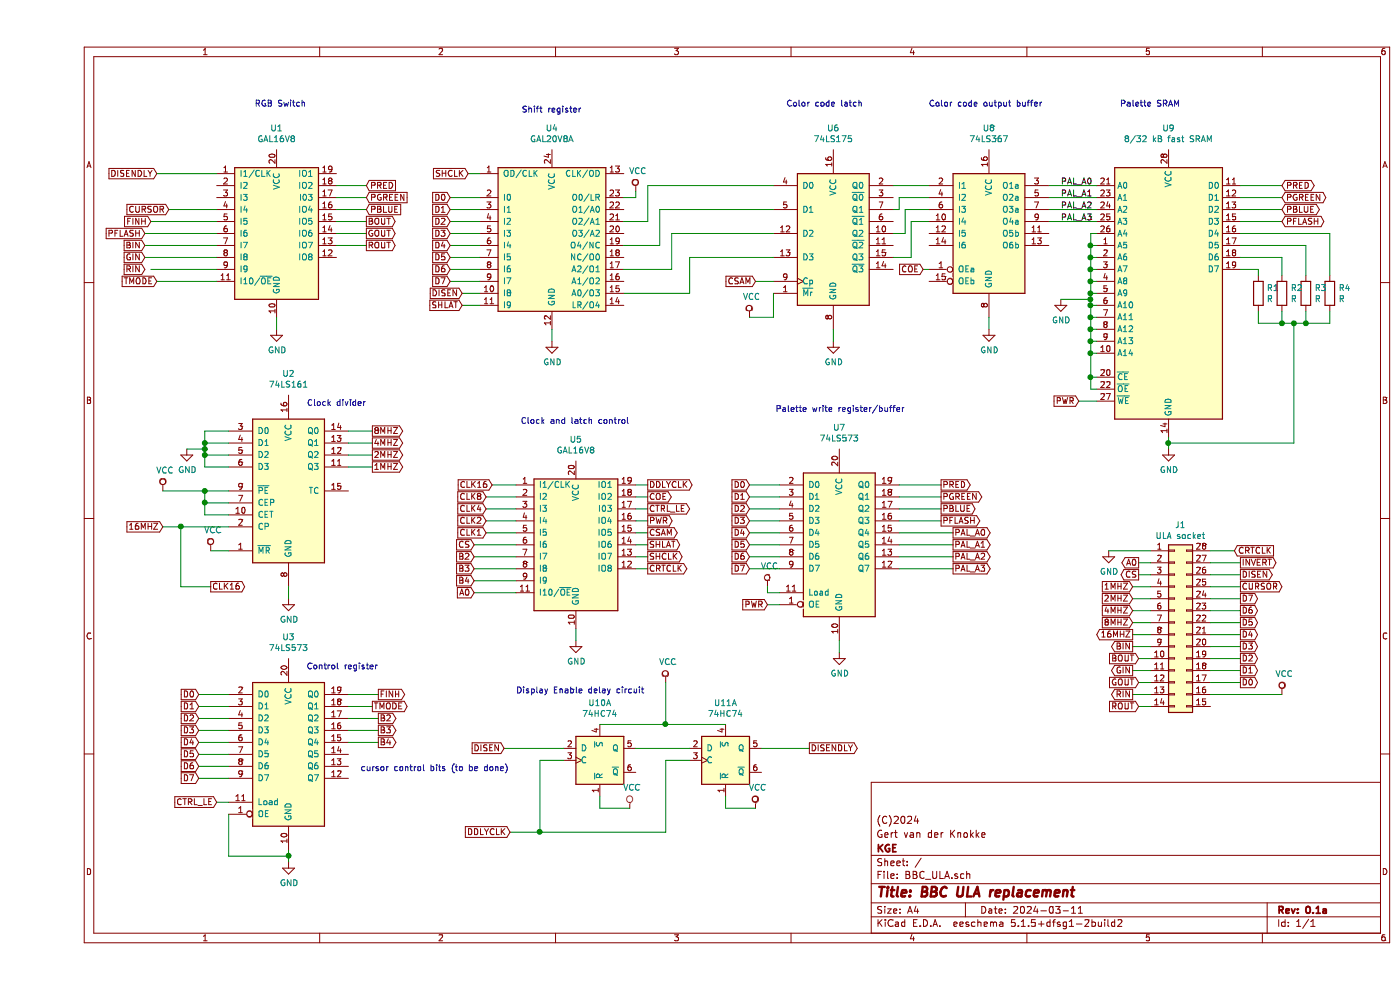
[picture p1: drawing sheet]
EESchema Schematic File Version 4
EELAYER 30 0
EELAYER END
$Descr A4 11693 8268
encoding utf-8
Sheet 1 1
Title "BBC ULA replacement"
Date "2024-03-11"
Rev "0.1a"
Comp "KGE"
Comment1 "Gert van der Knokke"
Comment2 "(C)2024"
Comment3 ""
Comment4 ""
$EndDescr
$Comp
L Logic_Programmable:GAL16V8 U1
U 1 1
P 2000 1950
F 0 "U1" H 2000 2831 50  0000 C CNN
F 1 "GAL16V8" H 2000 2740 50  0000 C CNN
F 2 "" H 2000 1950 50  0001 C CNN
F 3 "" H 2000 1950 50  0001 C CNN
	1    2000 1950
	1    0    0    -1  
$EndComp
$Comp
L Logic_Programmable:GAL16V8 U5
U 1 1
P 4500 4550
F 0 "U5" H 4500 5431 50  0000 C CNN
F 1 "GAL16V8" H 4500 5340 50  0000 C CNN
F 2 "" H 4500 4550 50  0001 C CNN
F 3 "" H 4500 4550 50  0001 C CNN
	1    4500 4550
	1    0    0    -1  
$EndComp
$Comp
L 74xx:74LS161 U2
U 1 1
P 2100 4100
F 0 "U2" H 2100 5081 50  0000 C CNN
F 1 "74LS161" H 2100 4990 50  0000 C CNN
F 2 "" H 2100 4100 50  0001 C CNN
F 3 "http://www.ti.com/lit/gpn/sn74LS161" H 2100 4100 50  0001 C CNN
	1    2100 4100
	1    0    0    -1  
$EndComp
$Comp
L 74xx:74LS573 U3
U 1 1
P 2100 6300
F 0 "U3" H 2100 7281 50  0000 C CNN
F 1 "74LS573" H 2100 7190 50  0000 C CNN
F 2 "" H 2100 6300 50  0001 C CNN
F 3 "74xx/74hc573.pdf" H 2100 6300 50  0001 C CNN
	1    2100 6300
	1    0    0    -1  
$EndComp
$Comp
L Memory_RAM:CY7C199 U9
U 1 1
P 9450 2450
F 0 "U9" H 9450 3831 50  0000 C CNN
F 1 "8/32 kB fast SRAM" H 9450 3740 50  0000 C CNN
F 2 "" H 9450 2450 50  0001 C CNN
F 3 "" H 9450 2450 50  0001 C CNN
	1    9450 2450
	1    0    0    -1  
$EndComp
$Comp
L 74xx:74LS175 U6
U 1 1
P 6650 1950
F 0 "U6" H 6650 2831 50  0000 C CNN
F 1 "74LS175" H 6650 2740 50  0000 C CNN
F 2 "" H 6650 1950 50  0001 C CNN
F 3 "http://www.ti.com/lit/gpn/sn74LS175" H 6650 1950 50  0001 C CNN
	1    6650 1950
	1    0    0    -1  
$EndComp
Text GLabel 3900 6250 0    50   Input ~ 0
DISEN
Text GLabel 3650 4950 0    50   Input ~ 0
A0
Text GLabel 3650 4550 0    50   Input ~ 0
CS
Text GLabel 1100 1750 0    50   Input ~ 0
CURSOR
Text GLabel 950  1850 0    50   Input ~ 0
FINH
Text GLabel 900  1950 0    50   Input ~ 0
PFLASH
Text GLabel 900  2050 0    50   Input ~ 0
BIN
Text GLabel 900  2150 0    50   Input ~ 0
GIN
Text GLabel 900  2250 0    50   Input ~ 0
RIN
Text GLabel 1000 2350 0    50   Input ~ 0
TMODE
Wire Wire Line
	3900 6250 4400 6250
Wire Wire Line
	1100 1750 1500 1750
Wire Wire Line
	950  1850 1500 1850
Wire Wire Line
	900  1950 1500 1950
Wire Wire Line
	900  2050 1500 2050
Wire Wire Line
	900  2150 1500 2150
Wire Wire Line
	950  2250 1500 2250
Wire Wire Line
	1000 2350 1500 2350
Text GLabel 2750 1550 2    50   Input ~ 0
PRED
Text GLabel 2750 1650 2    50   Input ~ 0
PGREEN
Text GLabel 2750 1750 2    50   Input ~ 0
PBLUE
Text GLabel 2750 1850 2    50   Output ~ 0
BOUT
Text GLabel 2750 1950 2    50   Output ~ 0
GOUT
Text GLabel 2750 2050 2    50   Output ~ 0
ROUT
Text GLabel 5100 4250 2    50   Output ~ 0
CTRL_LE
Wire Wire Line
	2500 1550 2750 1550
Wire Wire Line
	2500 1650 2750 1650
Wire Wire Line
	2500 1750 2750 1750
Wire Wire Line
	2500 1850 2750 1850
Wire Wire Line
	2500 1950 2750 1950
Wire Wire Line
	2500 2050 2750 2050
Text GLabel 1050 4400 0    50   Input ~ 0
16MHZ
Wire Wire Line
	1050 4400 1200 4400
$Comp
L power:GND #PWR04
U 1 1
P 2100 5000
F 0 "#PWR04" H 2100 4750 50  0001 C CNN
F 1 "GND" H 2105 4827 50  0000 C CNN
F 2 "" H 2100 5000 50  0001 C CNN
F 3 "" H 2100 5000 50  0001 C CNN
	1    2100 5000
	1    0    0    -1  
$EndComp
$Comp
L power:GND #PWR07
U 1 1
P 4500 5350
F 0 "#PWR07" H 4500 5100 50  0001 C CNN
F 1 "GND" H 4505 5177 50  0000 C CNN
F 2 "" H 4500 5350 50  0001 C CNN
F 3 "" H 4500 5350 50  0001 C CNN
	1    4500 5350
	1    0    0    -1  
$EndComp
$Comp
L power:GND #PWR03
U 1 1
P 2000 2750
F 0 "#PWR03" H 2000 2500 50  0001 C CNN
F 1 "GND" H 2005 2577 50  0000 C CNN
F 2 "" H 2000 2750 50  0001 C CNN
F 3 "" H 2000 2750 50  0001 C CNN
	1    2000 2750
	1    0    0    -1  
$EndComp
$Comp
L power:GND #PWR06
U 1 1
P 4300 2850
F 0 "#PWR06" H 4300 2600 50  0001 C CNN
F 1 "GND" H 4305 2677 50  0000 C CNN
F 2 "" H 4300 2850 50  0001 C CNN
F 3 "" H 4300 2850 50  0001 C CNN
	1    4300 2850
	1    0    0    -1  
$EndComp
$Comp
L power:GND #PWR011
U 1 1
P 6650 2850
F 0 "#PWR011" H 6650 2600 50  0001 C CNN
F 1 "GND" H 6655 2677 50  0000 C CNN
F 2 "" H 6650 2850 50  0001 C CNN
F 3 "" H 6650 2850 50  0001 C CNN
	1    6650 2850
	1    0    0    -1  
$EndComp
$Comp
L power:GND #PWR012
U 1 1
P 6700 5450
F 0 "#PWR012" H 6700 5200 50  0001 C CNN
F 1 "GND" H 6705 5277 50  0000 C CNN
F 2 "" H 6700 5450 50  0001 C CNN
F 3 "" H 6700 5450 50  0001 C CNN
	1    6700 5450
	1    0    0    -1  
$EndComp
$Comp
L power:GND #PWR016
U 1 1
P 9450 3750
F 0 "#PWR016" H 9450 3500 50  0001 C CNN
F 1 "GND" H 9455 3577 50  0000 C CNN
F 2 "" H 9450 3750 50  0001 C CNN
F 3 "" H 9450 3750 50  0001 C CNN
	1    9450 3750
	1    0    0    -1  
$EndComp
$Comp
L power:GND #PWR05
U 1 1
P 2100 7200
F 0 "#PWR05" H 2100 6950 50  0001 C CNN
F 1 "GND" H 2105 7027 50  0000 C CNN
F 2 "" H 2100 7200 50  0001 C CNN
F 3 "" H 2100 7200 50  0001 C CNN
	1    2100 7200
	1    0    0    -1  
$EndComp
Wire Wire Line
	2000 2650 2000 2750
Wire Wire Line
	4300 2750 4300 2850
Wire Wire Line
	6650 2750 6650 2850
Wire Wire Line
	6700 5350 6700 5450
Wire Wire Line
	4500 5250 4500 5350
Wire Wire Line
	2100 4900 2100 5000
Wire Wire Line
	2100 7100 2100 7150
Wire Wire Line
	9450 3650 9450 3700
Text GLabel 2800 3600 2    50   Output ~ 0
8MHZ
Text GLabel 2800 3700 2    50   Output ~ 0
4MHZ
Text GLabel 2800 3800 2    50   Output ~ 0
2MHZ
Text GLabel 2800 3900 2    50   Output ~ 0
1MHZ
Wire Wire Line
	2600 3600 2800 3600
Wire Wire Line
	2600 3700 2800 3700
Wire Wire Line
	2600 3800 2800 3800
Wire Wire Line
	2600 3900 2800 3900
Wire Wire Line
	1600 3600 1400 3600
Wire Wire Line
	1400 3600 1400 3700
Wire Wire Line
	1400 3700 1600 3700
Wire Wire Line
	1400 3700 1400 3750
Wire Wire Line
	1400 3800 1600 3800
Connection ~ 1400 3700
Wire Wire Line
	1400 3800 1400 3900
Wire Wire Line
	1400 3900 1600 3900
Connection ~ 1400 3800
$Comp
L power:GND #PWR01
U 1 1
P 1250 3750
F 0 "#PWR01" H 1250 3500 50  0001 C CNN
F 1 "GND" H 1255 3577 50  0000 C CNN
F 2 "" H 1250 3750 50  0001 C CNN
F 3 "" H 1250 3750 50  0001 C CNN
	1    1250 3750
	1    0    0    -1  
$EndComp
Wire Wire Line
	1250 3750 1400 3750
Connection ~ 1400 3750
Wire Wire Line
	1400 3750 1400 3800
$Comp
L power:VCC #PWR02
U 1 1
P 1450 4600
F 0 "#PWR02" H 1450 4450 50  0001 C CNN
F 1 "VCC" H 1467 4773 50  0000 C CNN
F 2 "" H 1450 4600 50  0001 C CNN
F 3 "" H 1450 4600 50  0001 C CNN
	1    1450 4600
	1    0    0    -1  
$EndComp
Wire Wire Line
	1450 4600 1600 4600
Text Notes 2250 900  2    50   ~ 0
RGB Switch
Text Notes 4950 3550 2    50   ~ 0
Clock and latch control
Text Notes 6900 900  2    50   ~ 0
Color code latch
Text Notes 8400 900  2    50   ~ 0
Color code output buffer
Text Notes 9550 900  2    50   ~ 0
Palette SRAM
Text Notes 7250 3450 2    50   ~ 0
Palette write register/buffer
Text Notes 4550 950  2    50   ~ 0
Shift register
Text Notes 2750 3400 2    50   ~ 0
Clock divider
Text Notes 2850 5600 2    50   ~ 0
Control register
Wire Wire Line
	1200 4400 1200 4900
Wire Wire Line
	1200 4900 1450 4900
Connection ~ 1200 4400
Wire Wire Line
	1200 4400 1600 4400
Text GLabel 1450 4900 2    50   Output ~ 0
CLK16
Text GLabel 3800 4050 0    50   Input ~ 0
CLK16
Text GLabel 3750 4150 0    50   Input ~ 0
CLK8
Text GLabel 3750 4250 0    50   Input ~ 0
CLK4
Text GLabel 3750 4350 0    50   Input ~ 0
CLK2
Text GLabel 3750 4450 0    50   Input ~ 0
CLK1
Text GLabel 3650 4650 0    50   Input ~ 0
B2
Text GLabel 3650 4750 0    50   Input ~ 0
B3
Text GLabel 3650 4850 0    50   Input ~ 0
B4
Wire Wire Line
	3800 4050 4000 4050
Wire Wire Line
	3750 4150 4000 4150
Wire Wire Line
	3750 4250 4000 4250
Wire Wire Line
	3750 4350 4000 4350
Wire Wire Line
	3750 4450 4000 4450
Wire Wire Line
	3650 4650 4000 4650
Wire Wire Line
	3650 4750 4000 4750
Wire Wire Line
	3650 4850 4000 4850
Text GLabel 5100 4350 2    50   Output ~ 0
PWR
Text GLabel 5100 4450 2    50   Output ~ 0
CSAM
Text GLabel 5100 4550 2    50   Output ~ 0
SHLAT
Text GLabel 5100 4650 2    50   Output ~ 0
SHCLK
Text GLabel 5100 4750 2    50   Output ~ 0
CRTCLK
Wire Wire Line
	5000 4350 5100 4350
Wire Wire Line
	5000 4450 5100 4450
Wire Wire Line
	5000 4550 5100 4550
Wire Wire Line
	5000 4650 5100 4650
Wire Wire Line
	5000 4750 5100 4750
Text GLabel 3600 1450 0    50   Input ~ 0
SHCLK
Text GLabel 3550 2450 0    50   Input ~ 0
DISEN
Text GLabel 3550 2550 0    50   Input ~ 0
SHLAT
Wire Wire Line
	3700 2450 3550 2450
Wire Wire Line
	3700 2550 3550 2550
$Comp
L power:VCC #PWR08
U 1 1
P 5000 1600
F 0 "#PWR08" H 5000 1450 50  0001 C CNN
F 1 "VCC" H 5017 1773 50  0000 C CNN
F 2 "" H 5000 1600 50  0001 C CNN
F 3 "" H 5000 1600 50  0001 C CNN
	1    5000 1600
	1    0    0    -1  
$EndComp
Wire Wire Line
	5000 1600 5000 1650
Wire Wire Line
	5100 1850 5100 1550
Wire Wire Line
	5200 2050 5200 1750
Wire Wire Line
	5300 2250 5300 1950
Wire Wire Line
	5450 2450 5450 2150
Wire Wire Line
	5450 2150 6150 2150
Wire Wire Line
	5300 1950 6150 1950
Wire Wire Line
	5200 1750 6150 1750
Wire Wire Line
	5100 1550 6150 1550
Wire Wire Line
	7950 2650 7950 2750
$Comp
L power:GND #PWR013
U 1 1
P 7950 2750
F 0 "#PWR013" H 7950 2500 50  0001 C CNN
F 1 "GND" H 7955 2577 50  0000 C CNN
F 2 "" H 7950 2750 50  0001 C CNN
F 3 "" H 7950 2750 50  0001 C CNN
	1    7950 2750
	1    0    0    -1  
$EndComp
$Comp
L 74xx:74LS367 U8
U 1 1
P 7950 1950
F 0 "U8" H 7950 2831 50  0000 C CNN
F 1 "74LS367" H 7950 2740 50  0000 C CNN
F 2 "" H 7950 1950 50  0001 C CNN
F 3 "http://www.ti.com/lit/gpn/sn74LS367" H 7950 1950 50  0001 C CNN
	1    7950 1950
	1    0    0    -1  
$EndComp
Wire Wire Line
	7150 1550 7450 1550
Wire Wire Line
	7150 1750 7200 1750
Wire Wire Line
	7200 1750 7200 1650
Wire Wire Line
	7200 1650 7450 1650
Wire Wire Line
	7150 1950 7250 1950
Wire Wire Line
	7250 1950 7250 1750
Wire Wire Line
	7250 1750 7450 1750
Wire Wire Line
	7300 1850 7450 1850
Wire Wire Line
	8450 1550 8850 1550
Wire Wire Line
	8450 1650 8850 1650
Wire Wire Line
	8450 1750 8850 1750
Wire Wire Line
	8450 1850 8850 1850
Wire Wire Line
	8850 1950 8800 1950
Wire Wire Line
	8800 1950 8800 2050
Wire Wire Line
	8800 2050 8850 2050
Wire Wire Line
	8800 2050 8800 2150
Wire Wire Line
	8800 2150 8850 2150
Connection ~ 8800 2050
Wire Wire Line
	8800 2150 8800 2250
Wire Wire Line
	8800 2250 8850 2250
Connection ~ 8800 2150
Wire Wire Line
	8800 2250 8800 2350
Wire Wire Line
	8800 2350 8850 2350
Connection ~ 8800 2250
Wire Wire Line
	8800 2350 8800 2450
Wire Wire Line
	8800 2450 8850 2450
Connection ~ 8800 2350
Wire Wire Line
	8800 2450 8800 2500
Wire Wire Line
	8800 2550 8850 2550
Connection ~ 8800 2450
Wire Wire Line
	8800 2550 8800 2650
Wire Wire Line
	8800 2650 8850 2650
Connection ~ 8800 2550
Wire Wire Line
	8800 2650 8800 2750
Wire Wire Line
	8800 2750 8850 2750
Connection ~ 8800 2650
Wire Wire Line
	8800 2750 8800 2850
Wire Wire Line
	8800 2850 8850 2850
Connection ~ 8800 2750
Wire Wire Line
	8800 2850 8800 2950
Wire Wire Line
	8800 2950 8850 2950
Connection ~ 8800 2850
$Comp
L power:GND #PWR014
U 1 1
P 8550 2500
F 0 "#PWR014" H 8550 2250 50  0001 C CNN
F 1 "GND" H 8555 2327 50  0000 C CNN
F 2 "" H 8550 2500 50  0001 C CNN
F 3 "" H 8550 2500 50  0001 C CNN
	1    8550 2500
	1    0    0    -1  
$EndComp
Wire Wire Line
	8550 2500 8800 2500
Connection ~ 8800 2500
Wire Wire Line
	8800 2500 8800 2550
Wire Wire Line
	8800 2950 8800 3150
Wire Wire Line
	8800 3150 8850 3150
Connection ~ 8800 2950
Wire Wire Line
	8800 3150 8800 3250
Wire Wire Line
	8800 3250 8850 3250
Connection ~ 8800 3150
Text GLabel 10400 1550 2    50   BiDi ~ 0
PRED
Text GLabel 10400 1650 2    50   BiDi ~ 0
PGREEN
Text GLabel 10400 1750 2    50   BiDi ~ 0
PBLUE
Text GLabel 10400 1850 2    50   BiDi ~ 0
PFLASH
Wire Wire Line
	10400 1550 10050 1550
Wire Wire Line
	10400 1650 10050 1650
Wire Wire Line
	10400 1750 10050 1750
Wire Wire Line
	10400 1850 10050 1850
Text Label 8550 1550 0    50   ~ 0
PAL_A0
Text Label 8550 1650 0    50   ~ 0
PAL_A1
Text Label 8550 1750 0    50   ~ 0
PAL_A2
Text Label 8550 1850 0    50   ~ 0
PAL_A3
Text GLabel 7650 4450 2    50   Output ~ 0
PAL_A0
Text GLabel 7650 4550 2    50   Output ~ 0
PAL_A1
Text GLabel 7650 4650 2    50   Output ~ 0
PAL_A2
Text GLabel 7650 4750 2    50   Output ~ 0
PAL_A3
Wire Wire Line
	7200 4450 7650 4450
Wire Wire Line
	7650 4550 7200 4550
Wire Wire Line
	7200 4650 7650 4650
Wire Wire Line
	7650 4750 7200 4750
Text GLabel 7550 4050 2    50   Output ~ 0
PRED
Text GLabel 7550 4150 2    50   Output ~ 0
PGREEN
Text GLabel 7550 4250 2    50   Output ~ 0
PBLUE
Wire Wire Line
	7550 4050 7200 4050
Wire Wire Line
	7550 4150 7200 4150
Wire Wire Line
	7550 4250 7200 4250
Wire Wire Line
	7550 4350 7200 4350
Wire Wire Line
	4900 2450 5450 2450
Wire Wire Line
	4900 2250 5300 2250
Wire Wire Line
	4900 2050 5200 2050
Wire Wire Line
	4900 1850 5100 1850
Wire Wire Line
	5000 1650 4900 1650
Wire Wire Line
	3700 2350 3450 2350
Wire Wire Line
	3700 2250 3450 2250
Wire Wire Line
	3700 2150 3450 2150
Wire Wire Line
	3700 2050 3450 2050
Wire Wire Line
	3700 1950 3450 1950
Wire Wire Line
	3700 1850 3450 1850
Wire Wire Line
	3450 1750 3700 1750
Wire Wire Line
	3700 1650 3450 1650
Text GLabel 3450 2350 0    50   Input ~ 0
D7
Text GLabel 3450 2250 0    50   Input ~ 0
D6
Text GLabel 3450 2150 0    50   Input ~ 0
D5
Text GLabel 3450 2050 0    50   Input ~ 0
D4
Text GLabel 3450 1950 0    50   Input ~ 0
D3
Text GLabel 3450 1850 0    50   Input ~ 0
D2
Text GLabel 3450 1750 0    50   Input ~ 0
D1
Text GLabel 3450 1650 0    50   Input ~ 0
D0
$Comp
L Logic_Programmable:PAL24 U4
U 1 1
P 4300 2050
F 0 "U4" H 4300 3031 50  0000 C CNN
F 1 "GAL20V8A" H 4300 2940 50  0000 C CNN
F 2 "" H 4300 2000 50  0001 C CNN
F 3 "~" H 4300 2000 50  0001 C CNN
	1    4300 2050
	1    0    0    -1  
$EndComp
Text GLabel 7550 4350 2    50   Output ~ 0
PFLASH
Wire Wire Line
	6200 4750 5950 4750
Wire Wire Line
	6200 4650 5950 4650
Wire Wire Line
	6200 4550 5950 4550
Wire Wire Line
	6200 4450 5950 4450
Wire Wire Line
	6200 4350 5950 4350
Wire Wire Line
	6200 4250 5950 4250
Wire Wire Line
	5950 4150 6200 4150
Wire Wire Line
	6200 4050 5950 4050
Text GLabel 5950 4750 0    50   Input ~ 0
D7
Text GLabel 5950 4650 0    50   Input ~ 0
D6
Text GLabel 5950 4550 0    50   Input ~ 0
D5
Text GLabel 5950 4450 0    50   Input ~ 0
D4
Text GLabel 5950 4350 0    50   Input ~ 0
D3
Text GLabel 5950 4250 0    50   Input ~ 0
D2
Text GLabel 5950 4150 0    50   Input ~ 0
D1
Text GLabel 5950 4050 0    50   Input ~ 0
D0
Wire Wire Line
	1600 6500 1350 6500
Wire Wire Line
	1600 6400 1350 6400
Wire Wire Line
	1600 6300 1350 6300
Wire Wire Line
	1600 6200 1350 6200
Wire Wire Line
	1600 6100 1350 6100
Wire Wire Line
	1600 6000 1350 6000
Wire Wire Line
	1350 5900 1600 5900
Wire Wire Line
	1600 5800 1350 5800
Text GLabel 1350 6500 0    50   Input ~ 0
D7
Text GLabel 1350 6400 0    50   Input ~ 0
D6
Text GLabel 1350 6300 0    50   Input ~ 0
D5
Text GLabel 1350 6200 0    50   Input ~ 0
D4
Text GLabel 1350 6100 0    50   Input ~ 0
D3
Text GLabel 1350 6000 0    50   Input ~ 0
D2
Text GLabel 1350 5900 0    50   Input ~ 0
D1
Text GLabel 1350 5800 0    50   Input ~ 0
D0
Text GLabel 8700 3350 0    50   Input ~ 0
PWR
Wire Wire Line
	8850 3350 8700 3350
Text GLabel 6100 5050 0    50   Input ~ 0
PWR
Wire Wire Line
	6200 5050 6100 5050
$Comp
L power:VCC #PWR010
U 1 1
P 6100 4900
F 0 "#PWR010" H 6100 4750 50  0001 C CNN
F 1 "VCC" H 6117 5073 50  0000 C CNN
F 2 "" H 6100 4900 50  0001 C CNN
F 3 "" H 6100 4900 50  0001 C CNN
	1    6100 4900
	1    0    0    -1  
$EndComp
Wire Wire Line
	6100 4900 6100 4950
Wire Wire Line
	6100 4950 6200 4950
$Comp
L Device:R R2
U 1 1
P 10400 2450
F 0 "R2" H 10470 2496 50  0000 L CNN
F 1 "R" H 10470 2405 50  0000 L CNN
F 2 "" V 10330 2450 50  0001 C CNN
F 3 "~" H 10400 2450 50  0001 C CNN
	1    10400 2450
	1    0    0    -1  
$EndComp
$Comp
L Device:R R3
U 1 1
P 10600 2450
F 0 "R3" H 10670 2496 50  0000 L CNN
F 1 "R" H 10670 2405 50  0000 L CNN
F 2 "" V 10530 2450 50  0001 C CNN
F 3 "~" H 10600 2450 50  0001 C CNN
	1    10600 2450
	1    0    0    -1  
$EndComp
$Comp
L Device:R R4
U 1 1
P 10800 2450
F 0 "R4" H 10870 2496 50  0000 L CNN
F 1 "R" H 10870 2405 50  0000 L CNN
F 2 "" V 10730 2450 50  0001 C CNN
F 3 "~" H 10800 2450 50  0001 C CNN
	1    10800 2450
	1    0    0    -1  
$EndComp
$Comp
L Device:R R1
U 1 1
P 10200 2450
F 0 "R1" H 10270 2496 50  0000 L CNN
F 1 "R" H 10270 2405 50  0000 L CNN
F 2 "" V 10130 2450 50  0001 C CNN
F 3 "~" H 10200 2450 50  0001 C CNN
	1    10200 2450
	1    0    0    -1  
$EndComp
Wire Wire Line
	10050 1950 10800 1950
Wire Wire Line
	10800 1950 10800 2300
Wire Wire Line
	10050 2050 10600 2050
Wire Wire Line
	10600 2050 10600 2300
Wire Wire Line
	10050 2150 10400 2150
Wire Wire Line
	10400 2150 10400 2300
Wire Wire Line
	10050 2250 10200 2250
Wire Wire Line
	10200 2250 10200 2300
Wire Wire Line
	10200 2600 10200 2700
Wire Wire Line
	10200 2700 10400 2700
Wire Wire Line
	10400 2700 10400 2600
Wire Wire Line
	10400 2700 10500 2700
Wire Wire Line
	10600 2700 10600 2600
Connection ~ 10400 2700
Wire Wire Line
	10600 2700 10800 2700
Wire Wire Line
	10800 2700 10800 2600
Connection ~ 10600 2700
Wire Wire Line
	10500 2700 10500 3700
Wire Wire Line
	10500 3700 9450 3700
Connection ~ 10500 2700
Wire Wire Line
	10500 2700 10600 2700
Connection ~ 9450 3700
Wire Wire Line
	9450 3700 9450 3750
Text GLabel 5100 4150 2    50   Output ~ 0
COE
Wire Wire Line
	5000 4150 5100 4150
Text GLabel 7400 2250 0    50   Input ~ 0
COE
Wire Wire Line
	7450 2250 7400 2250
Wire Wire Line
	7150 2150 7300 2150
Wire Wire Line
	7300 1850 7300 2150
Text GLabel 2850 6000 2    50   Output ~ 0
B2
Text GLabel 2850 6100 2    50   Output ~ 0
B3
Text GLabel 2850 6200 2    50   Output ~ 0
B4
Wire Wire Line
	2600 6000 2850 6000
Wire Wire Line
	2600 6100 2850 6100
Wire Wire Line
	2600 6200 2850 6200
Text GLabel 1500 6700 0    50   Input ~ 0
CTRL_LE
Wire Wire Line
	1600 6700 1500 6700
Wire Wire Line
	1600 6800 1600 7150
Wire Wire Line
	1600 7150 2100 7150
Connection ~ 2100 7150
Wire Wire Line
	2100 7150 2100 7200
Text GLabel 6000 2350 0    50   Input ~ 0
CSAM
Wire Wire Line
	6000 2350 6150 2350
$Comp
L power:VCC #PWR09
U 1 1
P 5950 2650
F 0 "#PWR09" H 5950 2500 50  0001 C CNN
F 1 "VCC" H 5967 2823 50  0000 C CNN
F 2 "" H 5950 2650 50  0001 C CNN
F 3 "" H 5950 2650 50  0001 C CNN
	1    5950 2650
	1    0    0    -1  
$EndComp
Wire Wire Line
	5950 2650 6150 2650
Wire Wire Line
	6150 2650 6150 2450
Wire Wire Line
	3600 1450 3700 1450
Text GLabel 2800 5900 2    50   Output ~ 0
TMODE
Wire Wire Line
	2600 5900 2800 5900
Text GLabel 2850 5800 2    50   Output ~ 0
FINH
Wire Wire Line
	2600 5800 2850 5800
$Comp
L Connector_Generic:Conn_02x14_Counter_Clockwise J1
U 1 1
P 9500 5200
F 0 "J1" H 9550 6017 50  0000 C CNN
F 1 "ULA socket" H 9550 5926 50  0000 C CNN
F 2 "" H 9500 5200 50  0001 C CNN
F 3 "~" H 9500 5200 50  0001 C CNN
	1    9500 5200
	1    0    0    -1  
$EndComp
$Comp
L power:GND #PWR015
U 1 1
P 8950 4600
F 0 "#PWR015" H 8950 4350 50  0001 C CNN
F 1 "GND" H 8955 4427 50  0000 C CNN
F 2 "" H 8950 4600 50  0001 C CNN
F 3 "" H 8950 4600 50  0001 C CNN
	1    8950 4600
	1    0    0    -1  
$EndComp
Wire Wire Line
	9300 4600 8950 4600
Text GLabel 10000 4600 2    50   Input ~ 0
CRTCLK
Text GLabel 10050 4700 2    50   Output ~ 0
INVERT
Text GLabel 10050 4800 2    50   Output ~ 0
DISEN
Text GLabel 10050 4900 2    50   Output ~ 0
CURSOR
Text GLabel 10050 5000 2    50   Output ~ 0
D7
Text GLabel 10050 5100 2    50   Output ~ 0
D6
Text GLabel 10050 5200 2    50   Output ~ 0
D5
Text GLabel 10050 5300 2    50   Output ~ 0
D4
Text GLabel 10050 5400 2    50   Output ~ 0
D3
Text GLabel 10050 5500 2    50   Output ~ 0
D2
Text GLabel 10050 5600 2    50   Output ~ 0
D1
Text GLabel 10050 5700 2    50   Output ~ 0
D0
Text GLabel 9200 4700 0    50   Output ~ 0
A0
Text GLabel 9200 4800 0    50   Output ~ 0
CS
Text GLabel 9200 5900 0    50   Input ~ 0
ROUT
Text GLabel 9200 5700 0    50   Input ~ 0
GOUT
Text GLabel 9200 5500 0    50   Input ~ 0
BOUT
Text GLabel 9150 5800 0    50   Output ~ 0
RIN
Text GLabel 9150 5600 0    50   Output ~ 0
GIN
Text GLabel 9150 5400 0    50   Output ~ 0
BIN
Text GLabel 9150 5300 0    50   Output ~ 0
16MHZ
Text GLabel 9150 5200 0    50   Input ~ 0
8MHZ
Text GLabel 9150 5100 0    50   Input ~ 0
4MHZ
Text GLabel 9150 5000 0    50   Input ~ 0
2MHZ
Text GLabel 9150 4900 0    50   Input ~ 0
1MHZ
$Comp
L power:VCC #PWR017
U 1 1
P 10400 5800
F 0 "#PWR017" H 10400 5650 50  0001 C CNN
F 1 "VCC" H 10417 5973 50  0000 C CNN
F 2 "" H 10400 5800 50  0001 C CNN
F 3 "" H 10400 5800 50  0001 C CNN
	1    10400 5800
	1    0    0    -1  
$EndComp
Wire Wire Line
	9800 5800 10400 5800
Wire Wire Line
	9800 5700 10050 5700
Wire Wire Line
	9800 5600 10050 5600
Wire Wire Line
	9800 5500 10050 5500
Wire Wire Line
	9800 5400 10050 5400
Wire Wire Line
	9800 5300 10050 5300
Wire Wire Line
	9800 5200 10050 5200
Wire Wire Line
	9800 5100 10050 5100
Wire Wire Line
	9800 5000 10050 5000
Wire Wire Line
	9800 4900 10050 4900
Wire Wire Line
	9800 4800 10050 4800
Wire Wire Line
	9800 4700 10050 4700
Wire Wire Line
	9800 4600 10000 4600
Wire Wire Line
	9300 4700 9200 4700
Wire Wire Line
	9300 4800 9200 4800
Wire Wire Line
	9300 4900 9150 4900
Wire Wire Line
	9300 5000 9150 5000
Wire Wire Line
	9300 5100 9150 5100
Wire Wire Line
	9300 5200 9150 5200
Wire Wire Line
	9300 5300 9150 5300
Wire Wire Line
	9300 5400 9150 5400
Wire Wire Line
	9300 5500 9200 5500
Wire Wire Line
	9300 5600 9150 5600
Wire Wire Line
	9300 5700 9200 5700
Wire Wire Line
	9300 5800 9150 5800
Wire Wire Line
	9300 5900 9200 5900
Text Notes 2700 6450 0    50   ~ 0
cursor control bits (to be done)
Wire Wire Line
	4000 4950 3650 4950
Wire Wire Line
	5000 4250 5100 4250
Wire Wire Line
	4000 4550 3650 4550
$Comp
L 74xx:74LS573 U7
U 1 1
P 6700 4550
F 0 "U7" H 6700 5531 50  0000 C CNN
F 1 "74LS573" H 6700 5440 50  0000 C CNN
F 2 "" H 6700 4550 50  0001 C CNN
F 3 "74xx/74hc573.pdf" H 6700 4550 50  0001 C CNN
	1    6700 4550
	1    0    0    -1  
$EndComp
$Comp
L 74xx:74HC74 U10
U 1 1
P 4700 6350
F 0 "U10" H 4700 6831 50  0000 C CNN
F 1 "74HC74" H 4700 6740 50  0000 C CNN
F 2 "" H 4700 6350 50  0001 C CNN
F 3 "74xx/74hc_hct74.pdf" H 4700 6350 50  0001 C CNN
	1    4700 6350
	1    0    0    -1  
$EndComp
$Comp
L 74xx:74HC74 U11
U 1 1
P 5750 6350
F 0 "U11" H 5750 6831 50  0000 C CNN
F 1 "74HC74" H 5750 6740 50  0000 C CNN
F 2 "" H 5750 6350 50  0001 C CNN
F 3 "74xx/74hc_hct74.pdf" H 5750 6350 50  0001 C CNN
	1    5750 6350
	1    0    0    -1  
$EndComp
Wire Wire Line
	5000 6250 5450 6250
Wire Wire Line
	4400 6350 4200 6350
Wire Wire Line
	4200 6350 4200 6950
Wire Wire Line
	4200 6950 5250 6950
Wire Wire Line
	5250 6950 5250 6350
Wire Wire Line
	5250 6350 5450 6350
Text GLabel 1000 1450 0    50   Input ~ 0
DISENDLY
Wire Wire Line
	1000 1450 1500 1450
Text GLabel 6450 6250 2    50   Output ~ 0
DISENDLY
Wire Wire Line
	6050 6250 6450 6250
Wire Wire Line
	4700 6050 5250 6050
Wire Wire Line
	5250 5700 5250 6050
Connection ~ 5250 6050
Wire Wire Line
	5250 6050 5750 6050
$Comp
L power:VCC #PWR019
U 1 1
P 5250 5700
F 0 "#PWR019" H 5250 5550 50  0001 C CNN
F 1 "VCC" H 5267 5873 50  0000 C CNN
F 2 "" H 5250 5700 50  0001 C CNN
F 3 "" H 5250 5700 50  0001 C CNN
	1    5250 5700
	1    0    0    -1  
$EndComp
$Comp
L power:VCC #PWR018
U 1 1
P 4950 6750
F 0 "#PWR018" H 4950 6600 50  0001 C CNN
F 1 "VCC" H 4967 6923 50  0000 C CNN
F 2 "" H 4950 6750 50  0001 C CNN
F 3 "" H 4950 6750 50  0001 C CNN
	1    4950 6750
	1    0    0    -1  
$EndComp
$Comp
L power:VCC #PWR020
U 1 1
P 6000 6750
F 0 "#PWR020" H 6000 6600 50  0001 C CNN
F 1 "VCC" H 6017 6923 50  0000 C CNN
F 2 "" H 6000 6750 50  0001 C CNN
F 3 "" H 6000 6750 50  0001 C CNN
	1    6000 6750
	1    0    0    -1  
$EndComp
Wire Wire Line
	4700 6650 4700 6750
Wire Wire Line
	4700 6750 4950 6750
Wire Wire Line
	5750 6650 5750 6750
Wire Wire Line
	5750 6750 6000 6750
Text GLabel 3950 6950 0    50   Input ~ 0
DDLYCLK
Wire Wire Line
	4200 6950 3950 6950
Connection ~ 4200 6950
Text GLabel 5100 4050 2    50   Output ~ 0
DDLYCLK
Wire Wire Line
	5000 4050 5100 4050
Text Notes 4000 5800 0    50   ~ 0
Display Enable delay circuit
$Comp
L power:VCC #PWR?
U 1 1
P 1050 4100
F 0 "#PWR?" H 1050 3950 50  0001 C CNN
F 1 "VCC" H 1067 4273 50  0000 C CNN
F 2 "" H 1050 4100 50  0001 C CNN
F 3 "" H 1050 4100 50  0001 C CNN
	1    1050 4100
	1    0    0    -1  
$EndComp
Wire Wire Line
	1600 4100 1400 4100
Wire Wire Line
	1600 4200 1400 4200
Wire Wire Line
	1400 4200 1400 4100
Connection ~ 1400 4100
Wire Wire Line
	1400 4100 1050 4100
Wire Wire Line
	1600 4300 1400 4300
Wire Wire Line
	1400 4300 1400 4200
Connection ~ 1400 4200
$EndSCHEMATC
